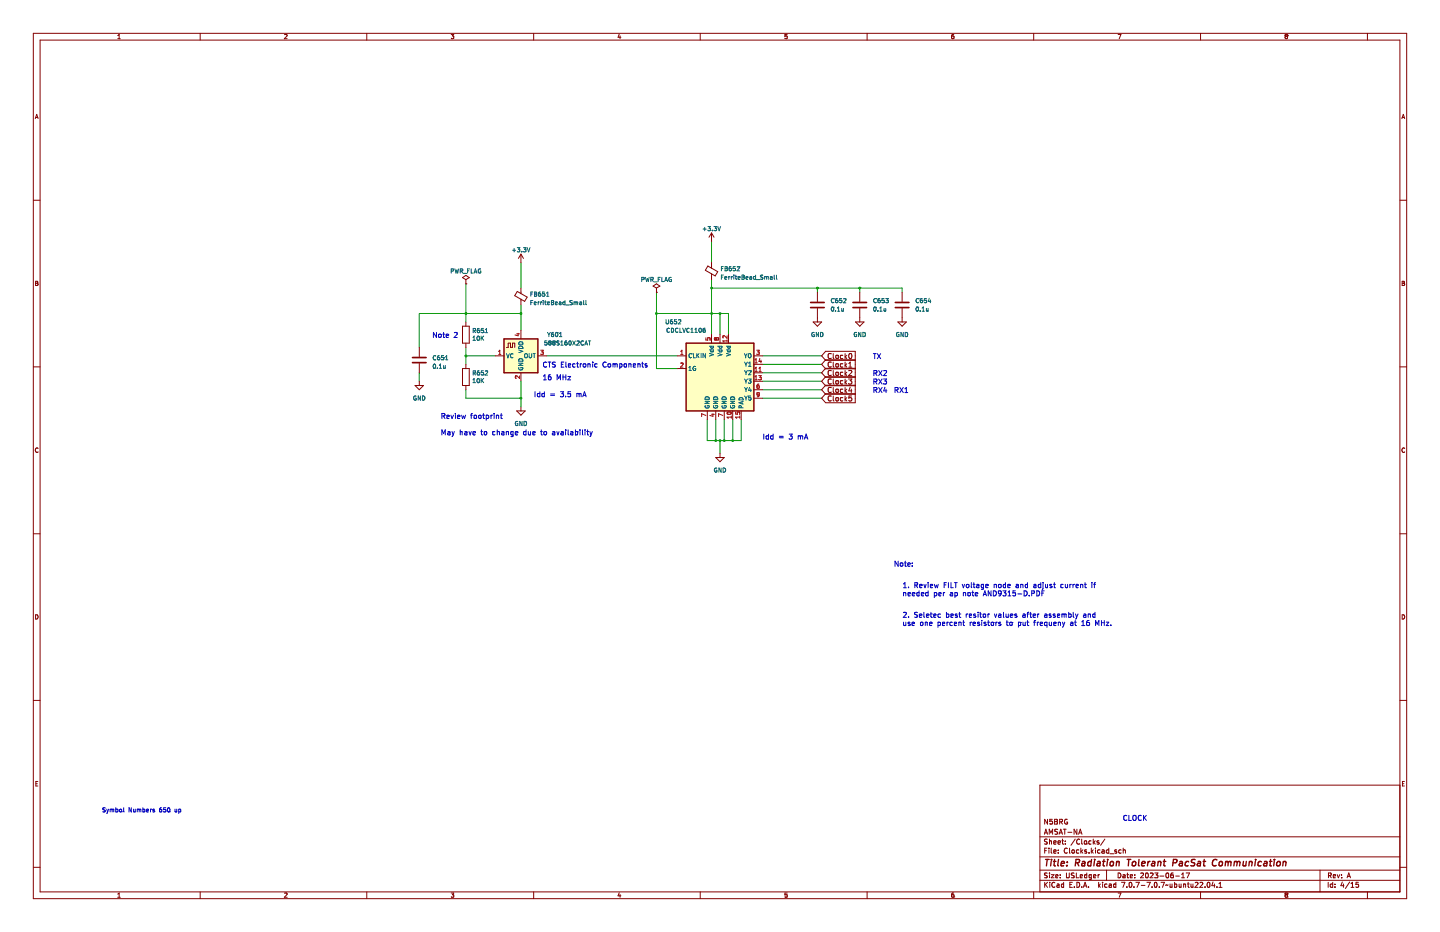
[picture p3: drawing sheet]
(kicad_sch (version 20230121) (generator eeschema)

 (paper "USLedger")

 (title_block
  (title "Radiation Tolerant PacSat Communication")
  (date "2023-06-17")
  (rev "A")
  (company "AMSAT-NA")
  (comment 1 "N5BRG"))

 (lib_symbols
  (symbol "Device:C" (pin_numbers hide) (pin_names (offset 0.254)) (in_bom yes) (on_board yes)
   (property "Reference" "C" (at 0.635 2.54 0) (effects (font (size 1.27 1.27)) (justify left)))
   (property "Value" "C" (at 0.635 -2.54 0) (effects (font (size 1.27 1.27)) (justify left)))
   (property "Footprint" "" (at 0.9652 -3.81 0) (effects (font (size 1.27 1.27)) hide))
   (property "Datasheet" "~" (at 0 0 0) (effects (font (size 1.27 1.27)) hide))
   (symbol "C_0_1"
    (polyline (pts (xy -2.032 -0.762) (xy 2.032 -0.762)) (stroke (width 0.508) (type default)) (fill (type none)))
    (polyline (pts (xy -2.032 0.762) (xy 2.032 0.762)) (stroke (width 0.508) (type default)) (fill (type none))))
   (symbol "C_1_1"
    (pin passive line (at 0 3.81 270) (length 2.794) (name "~" (effects (font (size 1.27 1.27)))) (number "1" (effects (font (size 1.27 1.27)))))
    (pin passive line (at 0 -3.81 90) (length 2.794) (name "~" (effects (font (size 1.27 1.27)))) (number "2" (effects (font (size 1.27 1.27)))))))
  (symbol "Device:FerriteBead_Small" (pin_numbers hide) (pin_names (offset 0)) (in_bom yes) (on_board yes)
   (property "Reference" "FB" (at 1.905 1.27 0) (effects (font (size 1.27 1.27)) (justify left)))
   (property "Value" "FerriteBead_Small" (at 1.905 -1.27 0) (effects (font (size 1.27 1.27)) (justify left)))
   (property "Footprint" "" (at -1.778 0 90) (effects (font (size 1.27 1.27)) hide))
   (property "Datasheet" "~" (at 0 0 0) (effects (font (size 1.27 1.27)) hide))
   (symbol "FerriteBead_Small_0_1"
    (polyline (pts (xy 0 -1.27) (xy 0 -0.7874)) (stroke (width 0) (type default)) (fill (type none)))
    (polyline (pts (xy 0 0.889) (xy 0 1.2954)) (stroke (width 0) (type default)) (fill (type none)))
    (polyline (pts (xy -1.8288 0.2794) (xy -1.1176 1.4986) (xy 1.8288 -0.2032) (xy 1.1176 -1.4224) (xy -1.8288 0.2794)) (stroke (width 0) (type default)) (fill (type none))))
   (symbol "FerriteBead_Small_1_1"
    (pin passive line (at 0 2.54 270) (length 1.27) (name "~" (effects (font (size 1.27 1.27)))) (number "1" (effects (font (size 1.27 1.27)))))
    (pin passive line (at 0 -2.54 90) (length 1.27) (name "~" (effects (font (size 1.27 1.27)))) (number "2" (effects (font (size 1.27 1.27)))))))
  (symbol "Device:R" (pin_numbers hide) (pin_names (offset 0)) (in_bom yes) (on_board yes)
   (property "Reference" "R" (at 2.032 0 90) (effects (font (size 1.27 1.27))))
   (property "Value" "R" (at 0 0 90) (effects (font (size 1.27 1.27))))
   (property "Footprint" "" (at -1.778 0 90) (effects (font (size 1.27 1.27)) hide))
   (property "Datasheet" "~" (at 0 0 0) (effects (font (size 1.27 1.27)) hide))
   (symbol "R_0_1"
    (rectangle (start -1.016 -2.54) (end 1.016 2.54) (stroke (width 0.254) (type default)) (fill (type none))))
   (symbol "R_1_1"
    (pin passive line (at 0 3.81 270) (length 1.27) (name "~" (effects (font (size 1.27 1.27)))) (number "1" (effects (font (size 1.27 1.27)))))
    (pin passive line (at 0 -3.81 90) (length 1.27) (name "~" (effects (font (size 1.27 1.27)))) (number "2" (effects (font (size 1.27 1.27)))))))
  (symbol "Oscillator:FT5HV" (in_bom yes) (on_board yes)
   (property "Reference" "U" (at 5.08 11.43 0) (effects (font (size 1.27 1.27))))
   (property "Value" "FT5HV" (at 6.35 8.89 0) (effects (font (size 1.27 1.27))))
   (property "Footprint" "Oscillator:Oscillator_SMD_Fox_FT5H_5.0x3.2mm" (at 0 -19.05 0) (effects (font (size 1.27 1.27)) hide))
   (property "Datasheet" "https://foxonline.com/wp-content/uploads/pdfs/T5HN_T5HV.pdf" (at 0 0 0) (effects (font (size 1.27 1.27)) hide))
   (symbol "FT5HV_0_1"
    (rectangle (start -5.08 5.08) (end 5.08 -5.08) (stroke (width 0.254) (type default)) (fill (type background)))
    (polyline (pts (xy -4.445 2.54) (xy -3.81 2.54) (xy -3.81 3.81) (xy -3.175 3.81) (xy -3.175 2.54) (xy -2.54 2.54) (xy -2.54 3.81) (xy -1.905 3.81) (xy -1.905 2.54)) (stroke (width 0) (type default)) (fill (type none))))
   (symbol "FT5HV_1_1"
    (pin input line (at -7.62 0 0) (length 2.54) (name "VC" (effects (font (size 1.27 1.27)))) (number "1" (effects (font (size 1.27 1.27)))))
    (pin power_in line (at 0 -7.62 90) (length 2.54) (name "GND" (effects (font (size 1.27 1.27)))) (number "2" (effects (font (size 1.27 1.27)))))
    (pin output line (at 7.62 0 180) (length 2.54) (name "OUT" (effects (font (size 1.27 1.27)))) (number "3" (effects (font (size 1.27 1.27)))))
    (pin power_in line (at 0 7.62 270) (length 2.54) (name "VDD" (effects (font (size 1.27 1.27)))) (number "4" (effects (font (size 1.27 1.27)))))))
  (symbol "PACSAT_ICs:CDCLVP1106" (in_bom yes) (on_board yes)
   (property "Reference" "U652" (at -13.97 16.51 0) (effects (font (size 1.27 1.27))))
   (property "Value" "CDCLVC1106" (at -10.16 13.97 0) (effects (font (size 1.27 1.27))))
   (property "Footprint" "Package_SO:HTSSOP-14-1EP_4.4x5mm_P0.65mm_EP3.4x5mm_Mask3x3.1mm" (at -13.97 0 0) (effects (font (size 1.27 1.27)) hide))
   (property "Datasheet" "https://www.ti.com/lit/ds/symlink/cdclvc1106.pdf?ts=1677547349892&ref_url=https%253A%252F%252Fwww.ti.com%252Fsitesearch%252Fen-us%252Fdocs%252Funiversalsearch.tsp%253FlangPref%253Den-US%2526searchTerm%253DCDCLVC1106%2526nr%253D39" (at -15.24 0 0) (effects (font (size 1.27 1.27)) hide))
   (symbol "CDCLVP1106_0_0"
    (pin input line (at -12.7 6.35 0) (length 2.54) (name "CLKIN" (effects (font (size 1.27 1.27)))) (number "1" (effects (font (size 1.27 1.27)))))
    (pin power_in line (at 3.81 -12.7 90) (length 2.54) (name "GND" (effects (font (size 1.27 1.27)))) (number "10" (effects (font (size 1.27 1.27)))))
    (pin output line (at 12.7 1.27 180) (length 2.54) (name "Y2" (effects (font (size 1.27 1.27)))) (number "11" (effects (font (size 1.27 1.27)))))
    (pin power_in line (at 2.54 12.7 270) (length 2.54) (name "Vdd" (effects (font (size 1.27 1.27)))) (number "12" (effects (font (size 1.27 1.27)))))
    (pin output line (at 12.7 -1.27 180) (length 2.54) (name "Y3" (effects (font (size 1.27 1.27)))) (number "13" (effects (font (size 1.27 1.27)))))
    (pin output line (at 12.7 3.81 180) (length 2.54) (name "Y1" (effects (font (size 1.27 1.27)))) (number "14" (effects (font (size 1.27 1.27)))))
    (pin input line (at -12.7 2.54 0) (length 2.54) (name "1G" (effects (font (size 1.27 1.27)))) (number "2" (effects (font (size 1.27 1.27)))))
    (pin output line (at 12.7 6.35 180) (length 2.54) (name "YO" (effects (font (size 1.27 1.27)))) (number "3" (effects (font (size 1.27 1.27)))))
    (pin power_in line (at -1.27 -12.7 90) (length 2.54) (name "GND" (effects (font (size 1.27 1.27)))) (number "4" (effects (font (size 1.27 1.27)))))
    (pin power_in line (at -2.54 12.7 270) (length 2.54) (name "Vdd" (effects (font (size 1.27 1.27)))) (number "5" (effects (font (size 1.27 1.27)))))
    (pin output line (at 12.7 -3.81 180) (length 2.54) (name "Y4" (effects (font (size 1.27 1.27)))) (number "6" (effects (font (size 1.27 1.27)))))
    (pin power_in line (at -3.81 -12.7 90) (length 2.54) (name "GND" (effects (font (size 1.27 1.27)))) (number "7" (effects (font (size 1.27 1.27)))))
    (pin power_in line (at 1.27 -12.7 90) (length 2.54) (name "GND" (effects (font (size 1.27 1.27)))) (number "7" (effects (font (size 1.27 1.27)))))
    (pin power_in line (at 0 12.7 270) (length 2.54) (name "Vdd" (effects (font (size 1.27 1.27)))) (number "8" (effects (font (size 1.27 1.27)))))
    (pin output line (at 12.7 -6.35 180) (length 2.54) (name "Y5" (effects (font (size 1.27 1.27)))) (number "9" (effects (font (size 1.27 1.27))))))
   (symbol "CDCLVP1106_0_1"
    (rectangle (start -10.16 10.16) (end 10.16 -10.16) (stroke (width 0.254) (type default)) (fill (type background))))
   (symbol "CDCLVP1106_1_1"
    (pin power_in line (at 6.35 -12.7 90) (length 2.54) (name "PAD" (effects (font (size 1.27 1.27)))) (number "15" (effects (font (size 1.27 1.27)))))))
  (symbol "power:+3.3V" (power) (pin_names (offset 0)) (in_bom yes) (on_board yes)
   (property "Reference" "#PWR" (at 0 -3.81 0) (effects (font (size 1.27 1.27)) hide))
   (property "Value" "+3.3V" (at 0 3.556 0) (effects (font (size 1.27 1.27))))
   (property "Footprint" "" (at 0 0 0) (effects (font (size 1.27 1.27)) hide))
   (property "Datasheet" "" (at 0 0 0) (effects (font (size 1.27 1.27)) hide))
   (symbol "+3.3V_0_1"
    (polyline (pts (xy -0.762 1.27) (xy 0 2.54)) (stroke (width 0) (type default)) (fill (type none)))
    (polyline (pts (xy 0 0) (xy 0 2.54)) (stroke (width 0) (type default)) (fill (type none)))
    (polyline (pts (xy 0 2.54) (xy 0.762 1.27)) (stroke (width 0) (type default)) (fill (type none))))
   (symbol "+3.3V_1_1"
    (pin power_in line (at 0 0 90) (length 0) hide (name "+3.3V" (effects (font (size 1.27 1.27)))) (number "1" (effects (font (size 1.27 1.27)))))))
  (symbol "power:GND" (power) (pin_names (offset 0)) (in_bom yes) (on_board yes)
   (property "Reference" "#PWR" (at 0 -6.35 0) (effects (font (size 1.27 1.27)) hide))
   (property "Value" "GND" (at 0 -3.81 0) (effects (font (size 1.27 1.27))))
   (property "Footprint" "" (at 0 0 0) (effects (font (size 1.27 1.27)) hide))
   (property "Datasheet" "" (at 0 0 0) (effects (font (size 1.27 1.27)) hide))
   (symbol "GND_0_1"
    (polyline (pts (xy 0 0) (xy 0 -1.27) (xy 1.27 -1.27) (xy 0 -2.54) (xy -1.27 -1.27) (xy 0 -1.27)) (stroke (width 0) (type default)) (fill (type none))))
   (symbol "GND_1_1"
    (pin power_in line (at 0 0 270) (length 0) hide (name "GND" (effects (font (size 1.27 1.27)))) (number "1" (effects (font (size 1.27 1.27)))))))
  (symbol "power:PWR_FLAG" (power) (pin_numbers hide) (pin_names (offset 0) hide) (in_bom yes) (on_board yes)
   (property "Reference" "#FLG" (at 0 1.905 0) (effects (font (size 1.27 1.27)) hide))
   (property "Value" "PWR_FLAG" (at 0 3.81 0) (effects (font (size 1.27 1.27))))
   (property "Footprint" "" (at 0 0 0) (effects (font (size 1.27 1.27)) hide))
   (property "Datasheet" "~" (at 0 0 0) (effects (font (size 1.27 1.27)) hide))
   (symbol "PWR_FLAG_0_0"
    (pin power_out line (at 0 0 90) (length 0) (name "pwr" (effects (font (size 1.27 1.27)))) (number "1" (effects (font (size 1.27 1.27))))))
   (symbol "PWR_FLAG_0_1"
    (polyline (pts (xy 0 0) (xy 0 1.27) (xy -1.016 1.905) (xy 0 2.54) (xy 1.016 1.905) (xy 0 1.27)) (stroke (width 0) (type default)) (fill (type none))))))

 (junction (at 214.63 132.08) (diameter 0) (color 0 0 0 0))
 (junction (at 196.85 93.98) (diameter 0) (color 0 0 0 0))
 (junction (at 245.11 86.36) (diameter 0) (color 0 0 0 0))
 (junction (at 139.7 93.98) (diameter 0) (color 0 0 0 0))
 (junction (at 219.71 132.08) (diameter 0) (color 0 0 0 0))
 (junction (at 217.17 132.08) (diameter 0) (color 0 0 0 0))
 (junction (at 139.7 106.68) (diameter 0) (color 0 0 0 0))
 (junction (at 215.9 132.08) (diameter 0) (color 0 0 0 0))
 (junction (at 213.36 86.36) (diameter 0) (color 0 0 0 0))
 (junction (at 156.21 93.98) (diameter 0) (color 0 0 0 0))
 (junction (at 156.21 119.38) (diameter 0) (color 0 0 0 0))
 (junction (at 213.36 93.98) (diameter 0) (color 0 0 0 0))
 (junction (at 257.81 86.36) (diameter 0) (color 0 0 0 0))
 (junction (at 215.9 93.98) (diameter 0) (color 0 0 0 0))

 (wire (pts (xy 215.9 132.08) (xy 217.17 132.08)) (stroke (width 0) (type default)))
 (wire (pts (xy 156.21 114.3) (xy 156.21 119.38)) (stroke (width 0) (type default)))
 (wire (pts (xy 228.6 114.3) (xy 246.38 114.3)) (stroke (width 0) (type default)))
 (wire (pts (xy 139.7 93.98) (xy 139.7 96.52)) (stroke (width 0) (type default)))
 (wire (pts (xy 163.83 106.68) (xy 203.2 106.68)) (stroke (width 0) (type default)))
 (wire (pts (xy 156.21 78.74) (xy 156.21 86.36)) (stroke (width 0) (type default)))
 (wire (pts (xy 214.63 132.08) (xy 215.9 132.08)) (stroke (width 0) (type default)))
 (wire (pts (xy 219.71 132.08) (xy 217.17 132.08)) (stroke (width 0) (type default)))
 (wire (pts (xy 219.71 125.73) (xy 219.71 132.08)) (stroke (width 0) (type default)))
 (wire (pts (xy 156.21 91.44) (xy 156.21 93.98)) (stroke (width 0) (type default)))
 (wire (pts (xy 139.7 106.68) (xy 148.59 106.68)) (stroke (width 0) (type default)))
 (wire (pts (xy 245.11 87.63) (xy 245.11 86.36)) (stroke (width 0) (type default)))
 (wire (pts (xy 228.6 106.68) (xy 246.38 106.68)) (stroke (width 0) (type default)))
 (wire (pts (xy 156.21 93.98) (xy 156.21 99.06)) (stroke (width 0) (type default)))
 (wire (pts (xy 257.81 87.63) (xy 257.81 86.36)) (stroke (width 0) (type default)))
 (wire (pts (xy 228.6 111.76) (xy 246.38 111.76)) (stroke (width 0) (type default)))
 (wire (pts (xy 125.73 93.98) (xy 139.7 93.98)) (stroke (width 0) (type default)))
 (wire (pts (xy 215.9 93.98) (xy 218.44 93.98)) (stroke (width 0) (type default)))
 (wire (pts (xy 139.7 116.84) (xy 139.7 119.38)) (stroke (width 0) (type default)))
 (wire (pts (xy 218.44 93.98) (xy 218.44 100.33)) (stroke (width 0) (type default)))
 (wire (pts (xy 125.73 111.76) (xy 125.73 114.3)) (stroke (width 0) (type default)))
 (wire (pts (xy 196.85 110.49) (xy 196.85 93.98)) (stroke (width 0) (type default)))
 (wire (pts (xy 219.71 132.08) (xy 222.25 132.08)) (stroke (width 0) (type default)))
 (wire (pts (xy 245.11 86.36) (xy 213.36 86.36)) (stroke (width 0) (type default)))
 (wire (pts (xy 213.36 72.39) (xy 213.36 78.74)) (stroke (width 0) (type default)))
 (wire (pts (xy 139.7 93.98) (xy 156.21 93.98)) (stroke (width 0) (type default)))
 (wire (pts (xy 228.6 119.38) (xy 246.38 119.38)) (stroke (width 0) (type default)))
 (wire (pts (xy 215.9 132.08) (xy 215.9 135.89)) (stroke (width 0) (type default)))
 (wire (pts (xy 196.85 87.63) (xy 196.85 93.98)) (stroke (width 0) (type default)))
 (wire (pts (xy 213.36 83.82) (xy 213.36 86.36)) (stroke (width 0) (type default)))
 (wire (pts (xy 257.81 86.36) (xy 270.51 86.36)) (stroke (width 0) (type default)))
 (wire (pts (xy 213.36 93.98) (xy 213.36 100.33)) (stroke (width 0) (type default)))
 (wire (pts (xy 139.7 104.14) (xy 139.7 106.68)) (stroke (width 0) (type default)))
 (wire (pts (xy 203.2 110.49) (xy 196.85 110.49)) (stroke (width 0) (type default)))
 (wire (pts (xy 139.7 119.38) (xy 156.21 119.38)) (stroke (width 0) (type default)))
 (wire (pts (xy 212.09 132.08) (xy 214.63 132.08)) (stroke (width 0) (type default)))
 (wire (pts (xy 213.36 86.36) (xy 213.36 93.98)) (stroke (width 0) (type default)))
 (wire (pts (xy 228.6 109.22) (xy 246.38 109.22)) (stroke (width 0) (type default)))
 (wire (pts (xy 139.7 85.09) (xy 139.7 93.98)) (stroke (width 0) (type default)))
 (wire (pts (xy 217.17 125.73) (xy 217.17 132.08)) (stroke (width 0) (type default)))
 (wire (pts (xy 196.85 93.98) (xy 213.36 93.98)) (stroke (width 0) (type default)))
 (wire (pts (xy 245.11 86.36) (xy 257.81 86.36)) (stroke (width 0) (type default)))
 (wire (pts (xy 270.51 87.63) (xy 270.51 86.36)) (stroke (width 0) (type default)))
 (wire (pts (xy 228.6 116.84) (xy 246.38 116.84)) (stroke (width 0) (type default)))
 (wire (pts (xy 125.73 93.98) (xy 125.73 104.14)) (stroke (width 0) (type default)))
 (wire (pts (xy 212.09 125.73) (xy 212.09 132.08)) (stroke (width 0) (type default)))
 (wire (pts (xy 215.9 93.98) (xy 215.9 100.33)) (stroke (width 0) (type default)))
 (wire (pts (xy 214.63 125.73) (xy 214.63 132.08)) (stroke (width 0) (type default)))
 (wire (pts (xy 213.36 93.98) (xy 215.9 93.98)) (stroke (width 0) (type default)))
 (wire (pts (xy 156.21 119.38) (xy 156.21 121.92)) (stroke (width 0) (type default)))
 (wire (pts (xy 139.7 106.68) (xy 139.7 109.22)) (stroke (width 0) (type default)))
 (wire (pts (xy 222.25 125.73) (xy 222.25 132.08)) (stroke (width 0) (type default)))

 (text "RX2" (at 261.62 113.03 0) (effects (font (size 1.524 1.524)) (justify left bottom)))
 (text "1. Review FILT voltage node and adjust current if\nneeded per ap note AND9315-D.PDF" (at 270.51 179.07 0) (effects (font (size 1.524 1.524)) (justify left bottom)))
 (text "CLOCK" (at 336.55 246.38 0) (effects (font (size 1.524 1.524)) (justify left bottom)))
 (text "RX1" (at 267.97 118.11 0) (effects (font (size 1.524 1.524)) (justify left bottom)))
 (text "RX3" (at 261.62 115.57 0) (effects (font (size 1.524 1.524)) (justify left bottom)))
 (text "RX4" (at 261.62 118.11 0) (effects (font (size 1.524 1.524)) (justify left bottom)))
 (text "TX" (at 261.62 107.95 0) (effects (font (size 1.524 1.524)) (justify left bottom)))
 (text "Review footprint\n\nMay have to change due to availability" (at 132.08 130.81 0) (effects (font (size 1.524 1.524)) (justify left bottom)))
 (text "CTS Electronic Components" (at 162.56 110.49 0) (effects (font (size 1.524 1.524)) (justify left bottom)))
 (text "Note:\n" (at 267.97 170.18 0) (effects (font (size 1.524 1.524)) (justify left bottom)))
 (text "Note 2" (at 129.54 101.6 0) (effects (font (size 1.524 1.524)) (justify left bottom)))
 (text "16 MHz" (at 162.56 114.3 0) (effects (font (size 1.524 1.524)) (justify left bottom)))
 (text "2. Seletec best resitor values after assembly and\nuse one percent resistors to put frequeny at 16 MHz." (at 270.51 187.96 0) (effects (font (size 1.524 1.524)) (justify left bottom)))
 (text "Idd = 3 mA" (at 228.6 132.08 0) (effects (font (size 1.524 1.524)) (justify left bottom)))
 (text "Symbol Numbers 650 up" (at 30.48 243.84 0) (effects (font (size 1.27 1.27)) (justify left bottom)))
 (text "Idd = 3.5 mA" (at 160.02 119.38 0) (effects (font (size 1.524 1.524)) (justify left bottom)))

 (global_label "Clock4" (shape input) (at 246.38 116.84 0) (fields_autoplaced) (effects (font (size 1.524 1.524)) (justify left))
  (property "Intersheetrefs" "${INTERSHEET_REFS}" (at 256.8615 116.7448 0) (effects (font (size 1.524 1.524)) (justify left) hide)))
 (global_label "Clock3" (shape input) (at 246.38 114.3 0) (fields_autoplaced) (effects (font (size 1.524 1.524)) (justify left))
  (property "Intersheetrefs" "${INTERSHEET_REFS}" (at 256.8615 114.2048 0) (effects (font (size 1.524 1.524)) (justify left) hide)))
 (global_label "Clock0" (shape input) (at 246.38 106.68 0) (fields_autoplaced) (effects (font (size 1.524 1.524)) (justify left))
  (property "Intersheetrefs" "${INTERSHEET_REFS}" (at 256.8615 106.5848 0) (effects (font (size 1.524 1.524)) (justify left) hide)))
 (global_label "Clock1" (shape input) (at 246.38 109.22 0) (fields_autoplaced) (effects (font (size 1.524 1.524)) (justify left))
  (property "Intersheetrefs" "${INTERSHEET_REFS}" (at 256.8615 109.3152 0) (effects (font (size 1.524 1.524)) (justify left) hide)))
 (global_label "Clock2" (shape input) (at 246.38 111.76 0) (fields_autoplaced) (effects (font (size 1.524 1.524)) (justify left))
  (property "Intersheetrefs" "${INTERSHEET_REFS}" (at 256.8615 111.6648 0) (effects (font (size 1.524 1.524)) (justify left) hide)))
 (global_label "Clock5" (shape input) (at 246.38 119.38 0) (fields_autoplaced) (effects (font (size 1.524 1.524)) (justify left))
  (property "Intersheetrefs" "${INTERSHEET_REFS}" (at 256.8615 119.2848 0) (effects (font (size 1.524 1.524)) (justify left) hide)))

 (symbol (lib_id "Device:C") (at 245.11 91.44 0) (unit 1) (in_bom yes) (on_board yes) (dnp no) (fields_autoplaced)
  (property "Reference" "C652" (at 248.92 90.1699 0) (effects (font (size 1.27 1.27)) (justify left)))
  (property "Value" "0.1u" (at 248.92 92.7099 0) (effects (font (size 1.27 1.27)) (justify left)))
  (property "Footprint" "Capacitor_SMD:C_0603_1608Metric_Pad1.08x0.95mm_HandSolder" (at 246.0752 95.25 0) (effects (font (size 1.27 1.27)) hide))
  (property "Datasheet" "~" (at 245.11 91.44 0) (effects (font (size 1.27 1.27)) hide)) (pin "1") (pin "2")
  (instances (project "PacSat+dev+revC_230909" (path "" (reference "C652") (unit 1)))))

 (symbol (lib_id "power:GND") (at 215.9 135.89 0) (unit 1) (in_bom yes) (on_board yes) (dnp no) (fields_autoplaced)
  (property "Reference" "#PWR0655" (at 215.9 142.24 0) (effects (font (size 1.27 1.27)) hide))
  (property "Value" "GND" (at 215.9 140.97 0) (effects (font (size 1.27 1.27))))
  (property "Footprint" "" (at 215.9 135.89 0) (effects (font (size 1.27 1.27)) hide))
  (property "Datasheet" "" (at 215.9 135.89 0) (effects (font (size 1.27 1.27)) hide)) (pin "1")
  (instances (project "PacSat+dev+revC_230909" (path "" (reference "#PWR0655") (unit 1)))))

 (symbol (lib_id "power:+3.3V") (at 156.21 78.74 0) (unit 1) (in_bom yes) (on_board yes) (dnp no) (fields_autoplaced)
  (property "Reference" "#PWR0652" (at 156.21 82.55 0) (effects (font (size 1.27 1.27)) hide))
  (property "Value" "+3.3V" (at 156.21 74.93 0) (effects (font (size 1.27 1.27))))
  (property "Footprint" "" (at 156.21 78.74 0) (effects (font (size 1.27 1.27)) hide))
  (property "Datasheet" "" (at 156.21 78.74 0) (effects (font (size 1.27 1.27)) hide)) (pin "1")
  (instances (project "PacSat+dev+revC_230909" (path "" (reference "#PWR0652") (unit 1)))))

 (symbol (lib_id "Device:FerriteBead_Small") (at 156.21 88.9 0) (unit 1) (in_bom yes) (on_board yes) (dnp no) (fields_autoplaced)
  (property "Reference" "FB651" (at 158.75 88.2269 0) (effects (font (size 1.27 1.27)) (justify left)))
  (property "Value" "FerriteBead_Small" (at 158.75 90.7669 0) (effects (font (size 1.27 1.27)) (justify left)))
  (property "Footprint" "Resistor_SMD:R_0603_1608Metric_Pad0.98x0.95mm_HandSolder" (at 154.432 88.9 90) (effects (font (size 1.27 1.27)) hide))
  (property "Datasheet" "~" (at 156.21 88.9 0) (effects (font (size 1.27 1.27)) hide)) (pin "1") (pin "2")
  (instances (project "PacSat+dev+revC_230909" (path "" (reference "FB651") (unit 1)))))

 (symbol (lib_id "power:GND") (at 270.51 95.25 0) (unit 1) (in_bom yes) (on_board yes) (dnp no) (fields_autoplaced)
  (property "Reference" "#PWR0658" (at 270.51 101.6 0) (effects (font (size 1.27 1.27)) hide))
  (property "Value" "GND" (at 270.51 100.33 0) (effects (font (size 1.27 1.27))))
  (property "Footprint" "" (at 270.51 95.25 0) (effects (font (size 1.27 1.27)) hide))
  (property "Datasheet" "" (at 270.51 95.25 0) (effects (font (size 1.27 1.27)) hide)) (pin "1")
  (instances (project "PacSat+dev+revC_230909" (path "" (reference "#PWR0658") (unit 1)))))

 (symbol (lib_id "power:GND") (at 257.81 95.25 0) (unit 1) (in_bom yes) (on_board yes) (dnp no) (fields_autoplaced)
  (property "Reference" "#PWR0657" (at 257.81 101.6 0) (effects (font (size 1.27 1.27)) hide))
  (property "Value" "GND" (at 257.81 100.33 0) (effects (font (size 1.27 1.27))))
  (property "Footprint" "" (at 257.81 95.25 0) (effects (font (size 1.27 1.27)) hide))
  (property "Datasheet" "" (at 257.81 95.25 0) (effects (font (size 1.27 1.27)) hide)) (pin "1")
  (instances (project "PacSat+dev+revC_230909" (path "" (reference "#PWR0657") (unit 1)))))

 (symbol (lib_id "power:PWR_FLAG") (at 196.85 87.63 0) (unit 1) (in_bom yes) (on_board yes) (dnp no) (fields_autoplaced)
  (property "Reference" "#FLG095" (at 196.85 85.725 0) (effects (font (size 1.27 1.27)) hide))
  (property "Value" "PWR_FLAG" (at 196.85 83.82 0) (effects (font (size 1.27 1.27))))
  (property "Footprint" "" (at 196.85 87.63 0) (effects (font (size 1.27 1.27)) hide))
  (property "Datasheet" "~" (at 196.85 87.63 0) (effects (font (size 1.27 1.27)) hide)) (pin "1")
  (instances (project "PacSat+dev+revC_230909" (path "" (reference "#FLG095") (unit 1)))))

 (symbol (lib_id "power:PWR_FLAG") (at 139.7 85.09 0) (unit 1) (in_bom yes) (on_board yes) (dnp no) (fields_autoplaced)
  (property "Reference" "#FLG06" (at 139.7 83.185 0) (effects (font (size 1.27 1.27)) hide))
  (property "Value" "PWR_FLAG" (at 139.7 81.28 0) (effects (font (size 1.27 1.27))))
  (property "Footprint" "" (at 139.7 85.09 0) (effects (font (size 1.27 1.27)) hide))
  (property "Datasheet" "~" (at 139.7 85.09 0) (effects (font (size 1.27 1.27)) hide)) (pin "1")
  (instances (project "PacSat+dev+revC_230909" (path "" (reference "#FLG06") (unit 1)))))

 (symbol (lib_id "power:+3.3V") (at 213.36 72.39 0) (unit 1) (in_bom yes) (on_board yes) (dnp no) (fields_autoplaced)
  (property "Reference" "#PWR0654" (at 213.36 76.2 0) (effects (font (size 1.27 1.27)) hide))
  (property "Value" "+3.3V" (at 213.36 68.58 0) (effects (font (size 1.27 1.27))))
  (property "Footprint" "" (at 213.36 72.39 0) (effects (font (size 1.27 1.27)) hide))
  (property "Datasheet" "" (at 213.36 72.39 0) (effects (font (size 1.27 1.27)) hide)) (pin "1")
  (instances (project "PacSat+dev+revC_230909" (path "" (reference "#PWR0654") (unit 1)))))

 (symbol (lib_id "Device:R") (at 139.7 100.33 0) (unit 1) (in_bom yes) (on_board yes) (dnp no)
  (property "Reference" "R152" (at 141.478 99.1616 0) (effects (font (size 1.27 1.27)) (justify left)))
  (property "Value" "10K" (at 141.478 101.473 0) (effects (font (size 1.27 1.27)) (justify left)))
  (property "Footprint" "Resistor_SMD:R_0603_1608Metric_Pad0.98x0.95mm_HandSolder" (at 137.922 100.33 90) (effects (font (size 1.27 1.27)) hide))
  (property "Datasheet" "~" (at 139.7 100.33 0) (effects (font (size 1.27 1.27)) hide)) (pin "1") (pin "2")
  (instances (project "PacSat+dev+revC_230909" (path "" (reference "R152") (unit 1)) (path "" (reference "R651") (unit 1)))))

 (symbol (lib_id "power:GND") (at 245.11 95.25 0) (unit 1) (in_bom yes) (on_board yes) (dnp no) (fields_autoplaced)
  (property "Reference" "#PWR0656" (at 245.11 101.6 0) (effects (font (size 1.27 1.27)) hide))
  (property "Value" "GND" (at 245.11 100.33 0) (effects (font (size 1.27 1.27))))
  (property "Footprint" "" (at 245.11 95.25 0) (effects (font (size 1.27 1.27)) hide))
  (property "Datasheet" "" (at 245.11 95.25 0) (effects (font (size 1.27 1.27)) hide)) (pin "1")
  (instances (project "PacSat+dev+revC_230909" (path "" (reference "#PWR0656") (unit 1)))))

 (symbol (lib_id "Device:FerriteBead_Small") (at 213.36 81.28 0) (unit 1) (in_bom yes) (on_board yes) (dnp no) (fields_autoplaced)
  (property "Reference" "FB652" (at 215.9 80.6069 0) (effects (font (size 1.27 1.27)) (justify left)))
  (property "Value" "FerriteBead_Small" (at 215.9 83.1469 0) (effects (font (size 1.27 1.27)) (justify left)))
  (property "Footprint" "Resistor_SMD:R_0603_1608Metric_Pad0.98x0.95mm_HandSolder" (at 211.582 81.28 90) (effects (font (size 1.27 1.27)) hide))
  (property "Datasheet" "~" (at 213.36 81.28 0) (effects (font (size 1.27 1.27)) hide)) (pin "1") (pin "2")
  (instances (project "PacSat+dev+revC_230909" (path "" (reference "FB652") (unit 1)))))

 (symbol (lib_id "Device:C") (at 125.73 107.95 0) (unit 1) (in_bom yes) (on_board yes) (dnp no) (fields_autoplaced)
  (property "Reference" "C651" (at 129.54 107.315 0) (effects (font (size 1.27 1.27)) (justify left)))
  (property "Value" "0.1u" (at 129.54 109.855 0) (effects (font (size 1.27 1.27)) (justify left)))
  (property "Footprint" "Capacitor_SMD:C_0603_1608Metric_Pad1.08x0.95mm_HandSolder" (at 126.6952 111.76 0) (effects (font (size 1.27 1.27)) hide))
  (property "Datasheet" "~" (at 125.73 107.95 0) (effects (font (size 1.27 1.27)) hide)) (pin "1") (pin "2")
  (instances (project "PacSat+dev+revC_230909" (path "" (reference "C651") (unit 1)))))

 (symbol (lib_id "Oscillator:FT5HV") (at 156.21 106.68 0) (unit 1) (in_bom yes) (on_board yes) (dnp no)
  (property "Reference" "Y601" (at 166.37 100.33 0) (effects (font (size 1.27 1.27))))
  (property "Value" "588S160X2CAT" (at 170.18 102.87 0) (effects (font (size 1.27 1.27))))
  (property "Footprint" "PacSatDev_misc:Oscillator_SMD_CTS_4X5mm" (at 156.21 125.73 0) (effects (font (size 1.27 1.27)) hide))
  (property "Datasheet" "https://foxonline.com/wp-content/uploads/pdfs/T5HN_T5HV.pdf" (at 156.21 106.68 0) (effects (font (size 1.27 1.27)) hide)) (pin "1") (pin "2") (pin "3") (pin "4")
  (instances (project "PacSat+dev+revC_230909" (path "" (reference "Y601") (unit 1)))))

 (symbol (lib_id "power:GND") (at 156.21 121.92 0) (unit 1) (in_bom yes) (on_board yes) (dnp no) (fields_autoplaced)
  (property "Reference" "#PWR0653" (at 156.21 128.27 0) (effects (font (size 1.27 1.27)) hide))
  (property "Value" "GND" (at 156.21 127 0) (effects (font (size 1.27 1.27))))
  (property "Footprint" "" (at 156.21 121.92 0) (effects (font (size 1.27 1.27)) hide))
  (property "Datasheet" "" (at 156.21 121.92 0) (effects (font (size 1.27 1.27)) hide)) (pin "1")
  (instances (project "PacSat+dev+revC_230909" (path "" (reference "#PWR0653") (unit 1)))))

 (symbol (lib_id "Device:R") (at 139.7 113.03 0) (unit 1) (in_bom yes) (on_board yes) (dnp no)
  (property "Reference" "R152" (at 141.478 111.8616 0) (effects (font (size 1.27 1.27)) (justify left)))
  (property "Value" "10K" (at 141.478 114.173 0) (effects (font (size 1.27 1.27)) (justify left)))
  (property "Footprint" "Resistor_SMD:R_0603_1608Metric_Pad0.98x0.95mm_HandSolder" (at 137.922 113.03 90) (effects (font (size 1.27 1.27)) hide))
  (property "Datasheet" "~" (at 139.7 113.03 0) (effects (font (size 1.27 1.27)) hide)) (pin "1") (pin "2")
  (instances (project "PacSat+dev+revC_230909" (path "" (reference "R152") (unit 1)) (path "" (reference "R652") (unit 1)))))

 (symbol (lib_id "Device:C") (at 257.81 91.44 0) (unit 1) (in_bom yes) (on_board yes) (dnp no) (fields_autoplaced)
  (property "Reference" "C653" (at 261.62 90.1699 0) (effects (font (size 1.27 1.27)) (justify left)))
  (property "Value" "0.1u" (at 261.62 92.7099 0) (effects (font (size 1.27 1.27)) (justify left)))
  (property "Footprint" "Capacitor_SMD:C_0603_1608Metric_Pad1.08x0.95mm_HandSolder" (at 258.7752 95.25 0) (effects (font (size 1.27 1.27)) hide))
  (property "Datasheet" "~" (at 257.81 91.44 0) (effects (font (size 1.27 1.27)) hide)) (pin "1") (pin "2")
  (instances (project "PacSat+dev+revC_230909" (path "" (reference "C653") (unit 1)))))

 (symbol (lib_id "PACSAT_ICs:CDCLVP1106") (at 215.9 113.03 0) (unit 1) (in_bom yes) (on_board yes) (dnp no)
  (property "Reference" "U652" (at 201.93 96.52 0) (effects (font (size 1.27 1.27))))
  (property "Value" "CDCLVC1106" (at 205.74 99.06 0) (effects (font (size 1.27 1.27))))
  (property "Footprint" "Package_SO:HTSSOP-14-1EP_4.4x5mm_P0.65mm_EP3.4x5mm_Mask3x3.1mm" (at 201.93 113.03 0) (effects (font (size 1.27 1.27)) hide))
  (property "Datasheet" "https://www.ti.com/lit/ds/symlink/cdclvc1106.pdf?ts=1677547349892&ref_url=https%253A%252F%252Fwww.ti.com%252Fsitesearch%252Fen-us%252Fdocs%252Funiversalsearch.tsp%253FlangPref%253Den-US%2526searchTerm%253DCDCLVC1106%2526nr%253D39" (at 200.66 113.03 0) (effects (font (size 1.27 1.27)) hide)) (pin "1") (pin "10") (pin "11") (pin "12") (pin "13") (pin "14") (pin "2") (pin "3") (pin "4") (pin "5") (pin "6") (pin "7") (pin "7") (pin "8") (pin "9") (pin "15")
  (instances (project "PacSat+dev+revC_230909" (path "" (reference "U652") (unit 1)))))

 (symbol (lib_id "Device:C") (at 270.51 91.44 0) (unit 1) (in_bom yes) (on_board yes) (dnp no) (fields_autoplaced)
  (property "Reference" "C654" (at 274.32 90.1699 0) (effects (font (size 1.27 1.27)) (justify left)))
  (property "Value" "0.1u" (at 274.32 92.7099 0) (effects (font (size 1.27 1.27)) (justify left)))
  (property "Footprint" "Capacitor_SMD:C_0603_1608Metric_Pad1.08x0.95mm_HandSolder" (at 271.4752 95.25 0) (effects (font (size 1.27 1.27)) hide))
  (property "Datasheet" "~" (at 270.51 91.44 0) (effects (font (size 1.27 1.27)) hide)) (pin "1") (pin "2")
  (instances (project "PacSat+dev+revC_230909" (path "" (reference "C654") (unit 1)))))

 (symbol (lib_id "power:GND") (at 125.73 114.3 0) (unit 1) (in_bom yes) (on_board yes) (dnp no) (fields_autoplaced)
  (property "Reference" "#PWR0651" (at 125.73 120.65 0) (effects (font (size 1.27 1.27)) hide))
  (property "Value" "GND" (at 125.73 119.38 0) (effects (font (size 1.27 1.27))))
  (property "Footprint" "" (at 125.73 114.3 0) (effects (font (size 1.27 1.27)) hide))
  (property "Datasheet" "" (at 125.73 114.3 0) (effects (font (size 1.27 1.27)) hide)) (pin "1")
  (instances (project "PacSat+dev+revC_230909" (path "" (reference "#PWR0651") (unit 1))))))
